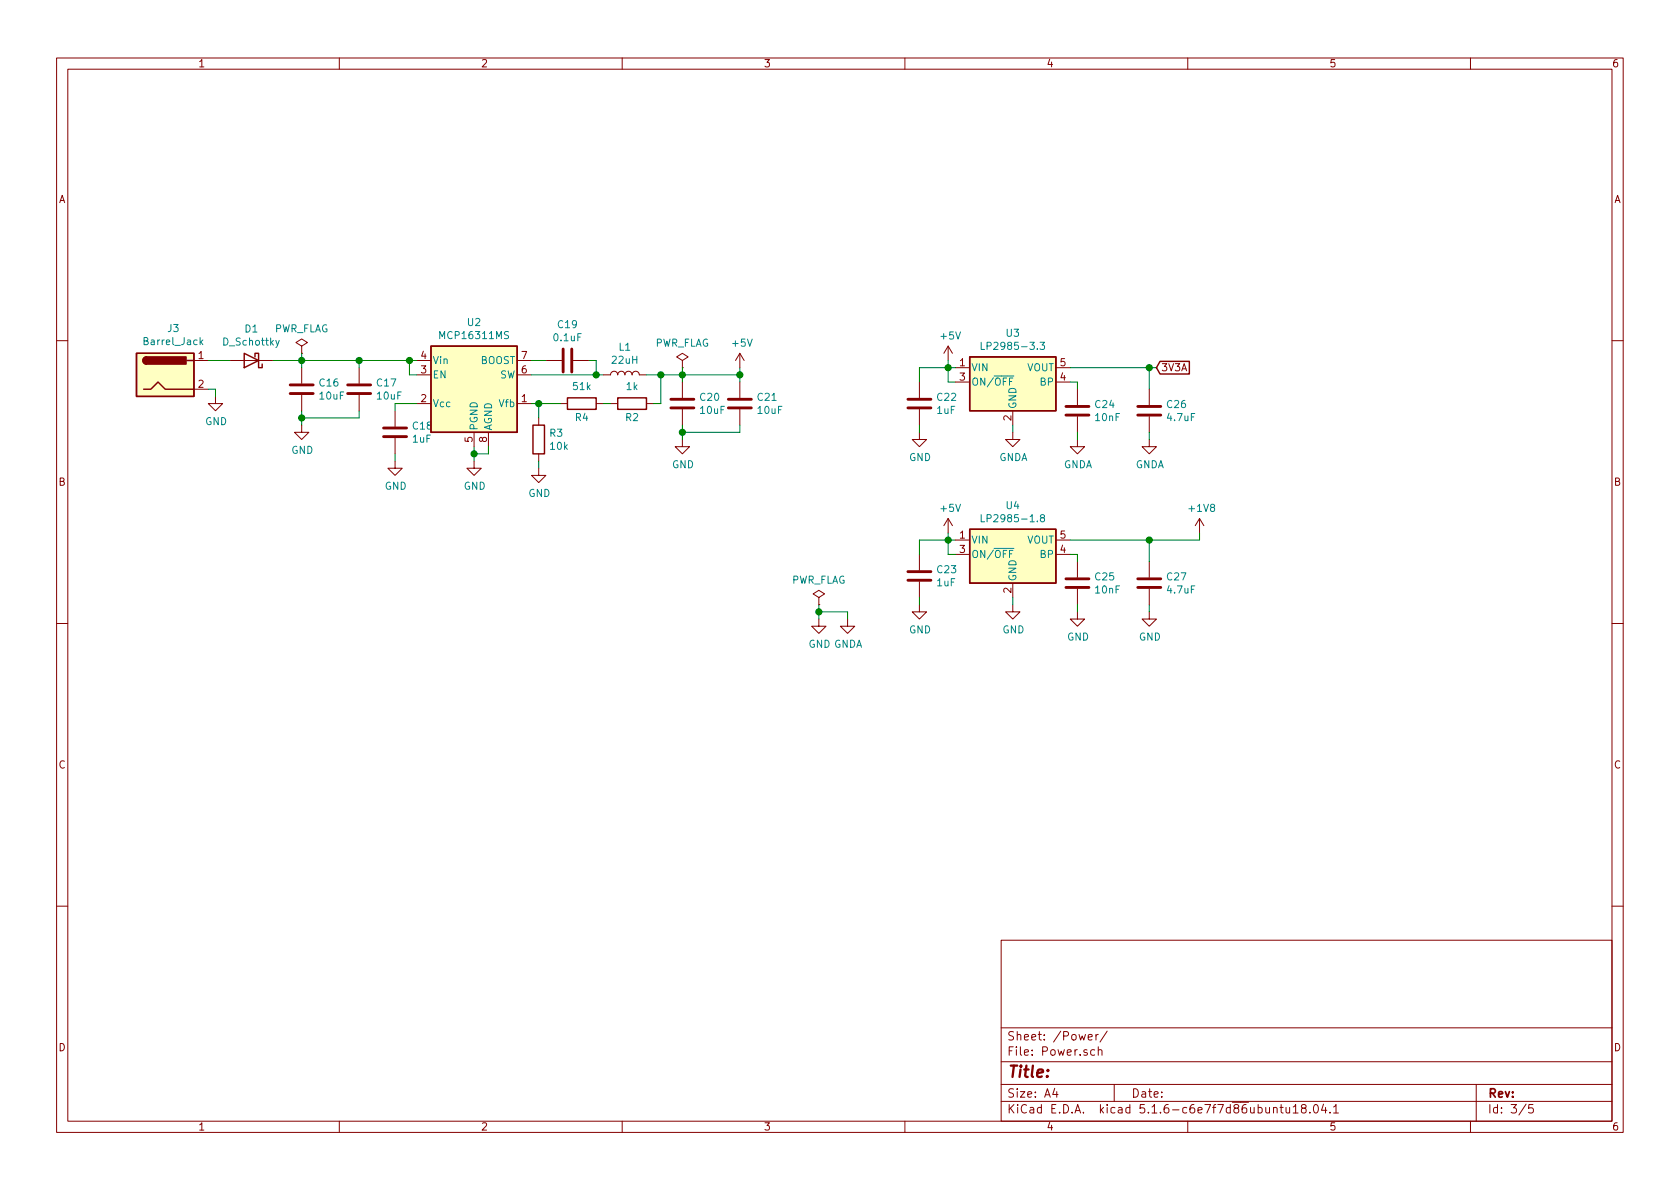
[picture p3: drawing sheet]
<svg xmlns="http://www.w3.org/2000/svg" width="297mm" height="210mm" viewBox="0 0 297 210" stroke-linecap="round" stroke-linejoin="round" font-family="sans-serif">
<g fill="none" stroke="#840000" stroke-width=".18">
<path d="M10 10.3h277v189.9h-277zM12 12.2h273v186.1h-273zM60 10.3v1.9M110 10.3v1.9M160 10.3v1.9M210 10.3v1.9M260 10.3v1.9M10 60.2h2M34.3 63.7h2.5M34.3 68.8h2.5M38.1 70.1v1.3h1.3l-1.3 1.2-1.3-1.2h1.3M40.6 63.7h7.7"/>
<path d="M53.3 61.2l1.1-.6-1.1-.7-1 .7 1 .6v1.3M53.3 62.5h.1M53.3 75.2v1.2h1.3l-1.3 1.3-1.2-1.3h1.2M53.3 65v2.8M53.3 69.8v2.8M63.5 65v2.8M63.5 69.8v2.8M69.8 72.6v2.8M69.8 77.5v2.8M73.7 63.7h2.5M73.7 66.3h2.5M73.7 71.4h2.5"/>
<path d="M83.8 76.4v2.6M86.4 76.4v2.6M91.4 63.7h2.6M91.4 66.3h2.6M91.4 71.4h2.6M95.2 73.9v1.3M96.5 63.7h2.8M99.1 71.4h1.2M101.3 63.7h2.8M105.4 71.4h1.3M106.7 66.3h1.2a.63 .63 0 0 1 .7-.6 .63 .63 0 0 1 .6 .6 .63 .63 0 0 1 .7-.6 .63 .63 0 0 1 .6 .6 .63 .63 0 0 1 .6-.6 .63 .63 0 0 1 .7 .6 .63 .63 0 0 1 .6-.6 .63 .63 0 0 1 .6 .6h1.3M107.9 71.4h1.3"/>
<path d="M114.3 71.4h1.3M120.6 77.7v1.3h1.3l-1.3 1.3-1.2-1.3h1.2M120.6 63.7l1.1-.6-1.1-.6-1 .6 1 .6v1.3M120.6 65h.1M120.6 67.6v2.8M120.6 72.4v2.8M130.8 62.5l-.8 1.2M130.8 62.5v2.5M130.8 67.6v2.8M130.8 72.4v2.8M130.8 62.5l.8 1.2M162.6 76.4v1.3h1.2l-1.2 1.3-1.3-1.3h1.3"/>
<path d="M162.6 67.6v2.8M162.6 72.4v2.8M167.6 61.2v2.5M167.6 61.2l-.7 1.3M167.6 61.2l.8 1.3M168.9 65h2.5M168.9 67.6h2.5M179.1 76.4v1.3h1.2l-1.2 1.3-1.3-1.3h1.3M179.1 72.6v2.6M186.7 65h2.5M186.7 67.6h2.5M190.5 77.7v1.3h1.3l-1.3 1.3-1.3-1.3h1.3"/>
<path d="M190.5 68.8v2.8M190.5 73.7v2.7M203.2 77.7v1.3h1.3l-1.3 1.3-1.3-1.3h1.3M203.2 68.8v2.8M203.2 73.7v2.7M285 60.2h2M69.8 81.5v1.3h1.3l-1.3 1.3-1.2-1.3h1.2M83.8 81.5v1.3h1.3l-1.3 1.3-1.3-1.3h1.3M95.2 82.8v1.3h1.3l-1.3 1.2-1.2-1.2h1.2M95.2 80.3v1.2M162.6 98v2.8M167.6 91.7l-.7 1.3"/>
<path d="M167.6 91.7v2.5M167.6 91.7l.8 1.3M168.9 95.5h2.5M168.9 98h2.5M186.7 95.5h2.5M186.7 98h2.5M190.5 99.3v2.8M203.2 99.3v2.8M212.1 91.7l-.8 1.3M212.1 91.7v2.5M212.1 91.7l.8 1.3M10 110.3h2"/>
<path d="M144.8 109.5v1.2h1.2l-1.2 1.3-1.3-1.3h1.3M144.8 105.7l1-.7-1-.6-1 .6 1 .7v1.2M144.8 106.9h.1M149.9 109.5v1.2h1.2l-1.2 1.3-1.3-1.3h1.3M162.6 106.9v1.3h1.2l-1.2 1.3-1.3-1.3h1.3M162.6 102.9v2.8M179.1 106.9v1.3h1.2l-1.2 1.3-1.3-1.3h1.3M179.1 103.1v2.6M190.5 108.2v1.3h1.3l-1.3 1.2-1.3-1.2h1.3M190.5 104.1v2.8M203.2 108.2v1.3h1.3l-1.3 1.2-1.3-1.2h1.3M203.2 104.1v2.8"/>
<path d="M285 110.3h2M10 160.2h2M177 166.3h108v32h-108zM285 160.2h2M60 198.3v1.9M110 198.3v1.9M160 198.3v1.9M177 194.8h108M177 191.8h108M177 187.8h108M177 181.8h108M186.5 192.5l-.4 1h1"/>
<path d="M186.8 193v1M192.4 183.4l.7-.1v-.3l-.5-.1-.2 .2 .1 .7h.6M193.5 185.7l-.4-.1-.3 .3 .1 .6 .2 .1 .4-.1M193.8 182.9v1M194.2 185.7h.1a.37 .37 0 0 1 .5 .1v.8M194.2 182.9l-.4 .2v.1M194.2 185.1v1.5M195.8 182.3l-1.3 2M197 191.8v3M210 198.3v1.9M225.2 196l.2-.2 .3 .1 .1 .9M226.3 195.8h.6"/>
<path d="M226.5 195.3v1.3l.4 .2M227.4 195.8l.1 .9 .3 .1 .2-.1M228 195.8v1M228.7 195.8l.4-.5v1.5M228.7 196.8h.8M230.4 196l-.3-.2v-.3a.48 .48 0 0 1 .8 0l-.1 .4-.7 .2v.4l.3 .3h.3l.2-.3v-.4l-.2-.1M231.6 196.7v.1M232.4 195.4l.2-.1a.8 .8 0 0 1 .5 .8 .8 .8 0 0 1-.5 .7 1 1 0 0 1-.2-1.4zM234 195.2l-.3 1.1h.9M234.4 195.8v1M235.2 196.7v.1M235.8 195.8l.4-.5v1.5"/>
<path d="M235.8 196.8h.9M260 198.3v1.9M261 191.8v6.5M269.8 195.2l-1.2 2M271 195.3h-.7v.7l.2-.1 .5 .1 .1 .2-.1 .5-.2 .1-.5-.1"/>
</g>
<g fill="none" stroke="#840000" stroke-width=".51">
<path d="M51.3 69.6h4.1M51.3 68.1h4.1M61.5 69.6h4M61.5 68.1h4M67.8 77.2h4.1M67.8 75.7h4.1M99.6 61.7v4.1M101.1 61.7v4.1M118.6 72.1h4.1M118.6 70.6h4.1M128.8 72.1h4M128.8 70.6h4"/>
<path d="M160.5 72.1h4.1M160.5 70.6h4.1M188.5 73.4h4M188.5 71.9h4M201.2 73.4h4M201.2 71.9h4M160.5 102.6h4.1M160.5 101.1h4.1M188.5 103.9h4M188.5 102.4h4M201.2 103.9h4M201.2 102.4h4"/>
</g>
<g fill="none" stroke="#840000" stroke-width=".25">
<path d="M24.1 62.5h10.2v7.6h-10.2zM25.4 68.8h1.3l1.2-1.2 1.3 1.2h5.1M25.9 63.1a.63 .63 0 0 0-.6 .6 .63 .63 0 0 0 .6 .7M33 63.7h1.3M43.2 62.5l2.5 1.2-2.5 1.3zM45.1 63.1v-.6h.6v2.5h.7v-.6M76.2 61.2h15.2v15.2h-15.2zM94.2 75.2h2.1v5.1h-2.1zM100.3 70.4h5.1v2h-5.1zM109.2 70.4h5.1v2h-5.1zM171.4 63.1h15.3v9.5h-15.3zM205.1 63.9h5.2v2.2h-5.2l-.6-1.1z"/>
<path d="M171.4 93.6h15.3v9.5h-15.3z"/>
</g>
<g fill="#ffffc2" stroke="#ffffc2" stroke-width=".18">
<path d="M171.4 93.6h15.3v9.5h-15.3z"/>
<path d="M171.4 63.1h15.3v9.5h-15.3z"/>
<path d="M24.1 62.5h10.2v7.6h-10.2z"/>
<path d="M76.2 61.2h15.2v15.2h-15.2z"/>
</g>
<path d="M35.5 60.5l.4 .5M35.9 60.1l-.5 .5M49.4 60.2l-.5 1.1-.1 .2M173.5 60.5v1.3h.6M178.2 66.5h1.1M179.1 66.8h-.6v1.3M183.9 60.5h.8l-.4 .5 .3 .1v.6l-.2 .1-.5-.1M173.5 91v1.3h.6M178.2 97h1.1M179.1 97.3h-.6v1.3M184.2 91.6l-.3-.3 .1-.2 .2-.1 .4 .1v.3l-.5 .2-.2 .2v.2l.3 .3 .4-.1 .1-.2-.1-.3-.2-.1" fill="none" stroke="#008484" stroke-width=".18"/>
<g fill="#840000" stroke="#840000" stroke-width=".25">
<path d="M25.5 63.3l.4-.2v1.3a.64 .64 0 0 1-.6-.4 .64 .64 0 0 1 .2-.7z"/>
<path d="M25.9 63.1h7v1.3h-7z"/>
</g>
<g fill="none" stroke="#008400" stroke-width=".18">
<path d="M36.8 63.7h3.8M36.8 68.8h1.3v1.3M48.3 63.7h25.4M53.3 62.5v2.5M53.3 72.6v2.6M63.5 63.7v1.3M63.5 72.6v1.3h-10.2M72.4 63.7v2.6h1.3M73.7 71.4h-3.9v1.2M83.8 79v2.5M86.4 79v1.3h-2.6M94 71.4h5.1"/>
<path d="M94 63.7h2.5M94 66.3h12.7M95.2 71.4v2.5M104.1 63.7h1.3v2.6M106.7 71.4h1.2M114.3 66.3h16.5M116.8 66.3v5.1h-1.2M120.6 65v2.6M120.6 75.2v2.5M130.8 75.2v1.2h-10.2M130.8 65v2.6M162.6 75.2v1.2"/>
<path d="M167.6 63.7v3.9h1.3M168.9 65h-6.3v2.6M179.1 75.2v1.2M189.2 65h15.3M189.2 67.6h1.3v1.2M190.5 76.4v1.3M203.2 65v3.8M203.2 76.4v1.3M69.8 80.3v1.2M95.2 81.5v1.3M167.6 94.2v3.8h1.3M168.9 95.5h-6.3v2.5"/>
<path d="M189.2 98h1.3v1.3M203.2 95.5v3.8M212.1 94.2v1.3h-22.9M144.8 106.9v2.6M144.8 108.2h5.1v1.3M162.6 105.7v1.2M179.1 105.7v1.2M190.5 106.9v1.3M203.2 106.9v1.3"/>
</g>
<g fill="#008400" stroke="#008400" stroke-width=".25">
<circle cx="167.6" cy="65" r=".51"/>
<circle cx="116.8" cy="66.3" r=".51"/>
<circle cx="130.8" cy="66.3" r=".51"/>
<circle cx="203.2" cy="65" r=".51"/>
<circle cx="105.4" cy="66.3" r=".51"/>
<circle cx="203.2" cy="95.5" r=".51"/>
<circle cx="53.3" cy="63.7" r=".51"/>
<circle cx="83.8" cy="80.3" r=".51"/>
<circle cx="120.7" cy="66.3" r=".51"/>
<circle cx="53.3" cy="73.9" r=".51"/>
<circle cx="120.7" cy="76.4" r=".51"/>
<circle cx="144.8" cy="108.2" r=".51"/>
<circle cx="72.4" cy="63.7" r=".51"/>
<circle cx="167.6" cy="95.5" r=".51"/>
<circle cx="95.3" cy="71.4" r=".51"/>
<circle cx="63.5" cy="63.7" r=".51"/>
</g>
<text font-size="2.8" fill="#840000" x="178" y="190.5">Title:</text>
<g font-size="2.1" fill="#840000">
<text x="178" y="184">Sheet: /Power/</text>
<text x="178" y="186.7">File: Power.sch</text>
<text x="178" y="196.9">KiCad E.D.A. kicad 5.1.6-c6e7f7d86ubuntu18.04.1</text>
<text x="178" y="194.1">Size: A4</text>
<text x="200" y="194.1">Date:</text>
<text x="263" y="194.1">Rev:</text>
<text x="263" y="196.9">Id: 3/5</text>
</g>
<g font-size="1.8" fill="#840000">
<text x="35" y="11.9">1</text>
<text x="85" y="11.9">2</text>
<text x="135" y="11.9">3</text>
<text x="185" y="11.9">4</text>
<text x="235" y="11.9">5</text>
<text x="285" y="11.9">6</text>
<text x="10.4" y="35.9">A</text>
<text x="285.4" y="35.9">A</text>
<text x="35.1" y="63.5">1</text>
<text x="74.4" y="63.5">4</text>
<text x="92.2" y="63.5">7</text>
<text x="169.7" y="64.8">1</text>
<text x="187.5" y="64.8">5</text>
<text x="205.3" y="65.7">3V3A</text>
<text x="35.1" y="68.6">2</text>
<text x="74.4" y="71.1">2</text>
<text x="74.4" y="66">3</text>
<text x="92.2" y="71.1">1</text>
<text x="92.2" y="66">6</text>
<text x="169.7" y="67.3">3</text>
<text x="187.5" y="67.3">4</text>
<text x="178.8" y="74.4" transform="rotate(-90 178.8 74.4)">2</text>
<text x="83.6" y="78.2" transform="rotate(-90 83.6 78.2)">5</text>
<text x="86.1" y="78.2" transform="rotate(-90 86.1 78.2)">8</text>
<text x="10.4" y="85.9">B</text>
<text x="285.4" y="85.9">B</text>
<text x="169.7" y="95.2">1</text>
<text x="187.5" y="95.2">5</text>
<text x="169.7" y="97.8">3</text>
<text x="187.5" y="97.8">4</text>
<text x="178.8" y="104.9" transform="rotate(-90 178.8 104.9)">2</text>
<text x="10.4" y="135.9">C</text>
<text x="285.4" y="135.9">C</text>
<text x="10.4" y="185.9">D</text>
<text x="285.4" y="185.9">D</text>
<text x="35" y="199.9">1</text>
<text x="85" y="199.9">2</text>
<text x="135" y="199.9">3</text>
<text x="185" y="199.9">4</text>
<text x="235" y="199.9">5</text>
<text x="285" y="199.9">6</text>
</g>
<g font-size="1.8" fill="#008484">
<text x="29.7" y="58.7">J3</text>
<text x="43.3" y="58.8">D1</text>
<text x="48.4" y="58.8">PWR_FLAG</text>
<text x="78.1" y="60">MCP16311MS</text>
<text x="82.7" y="57.7">U2</text>
<text x="98.7" y="58">C19</text>
<text x="178" y="59.6">U3</text>
<text x="25.7" y="61">Barrel_Jack</text>
<text x="39.6" y="61.1">D_Schottky</text>
<text x="76.5" y="64.4">Vin</text>
<text x="84.9" y="64.4">BOOST</text>
<text x="98" y="60.3">0.1uF</text>
<text x="108.3" y="64.3">22uH</text>
<text x="109.5" y="62">L1</text>
<text x="115.7" y="61.3">PWR_FLAG</text>
<text x="129.6" y="61.3">+5V</text>
<text x="166.4" y="60">+5V</text>
<text x="171.7" y="65.7">VIN</text>
<text x="174.4" y="61.9">LP2985-3.3</text>
<text x="181.5" y="65.7">VOUT</text>
<text x="56.5" y="68.3">C16</text>
<text x="56.6" y="70.7">10uF</text>
<text x="66.7" y="68.3">C17</text>
<text x="66.8" y="70.7">10uF</text>
<text x="76.5" y="66.9">EN</text>
<text x="88.3" y="66.9">SW</text>
<text x="101.4" y="69">51k</text>
<text x="110.8" y="69">1k</text>
<text x="123.9" y="70.9">C20</text>
<text x="134" y="70.9">C21</text>
<text x="165.8" y="70.9">C22</text>
<text x="171.7" y="68.2">ON/OFF</text>
<text x="184" y="68.2">BP</text>
<text x="36.3" y="75.2">GND</text>
<text x="73.1" y="76">C18</text>
<text x="76.5" y="72">Vcc</text>
<text x="84.5" y="76.2" transform="rotate(-90 84.5 76.2)">PGND</text>
<text x="87" y="76.2" transform="rotate(-90 87 76.2)">AGND</text>
<text x="88.3" y="72">Vfb</text>
<text x="97.2" y="77.2">R3</text>
<text x="101.8" y="74.5">R4</text>
<text x="110.6" y="74.5">R2</text>
<text x="123.9" y="73.2">10uF</text>
<text x="134.1" y="73.2">10uF</text>
<text x="165.7" y="73.2">1uF</text>
<text x="179.7" y="72.4" transform="rotate(-90 179.7 72.4)">GND</text>
<text x="193.7" y="72.2">C24</text>
<text x="193.8" y="74.5">10nF</text>
<text x="206.4" y="72.2">C26</text>
<text x="206.5" y="74.5">4.7uF</text>
<text x="51.5" y="80.3">GND</text>
<text x="73" y="78.3">1uF</text>
<text x="97.4" y="79.5">10k</text>
<text x="118.8" y="82.8">GND</text>
<text x="160.7" y="81.5">GND</text>
<text x="176.6" y="81.5">GNDA</text>
<text x="188" y="82.8">GNDA</text>
<text x="200.7" y="82.8">GNDA</text>
<text x="68" y="86.6">GND</text>
<text x="82" y="86.6">GND</text>
<text x="93.4" y="87.9">GND</text>
<text x="166.4" y="90.5">+5V</text>
<text x="174.4" y="92.3">LP2985-1.8</text>
<text x="178" y="90">U4</text>
<text x="210.4" y="90.5">+1V8</text>
<text x="165.8" y="101.4">C23</text>
<text x="171.7" y="96.1">VIN</text>
<text x="171.7" y="98.7">ON/OFF</text>
<text x="181.5" y="96.1">VOUT</text>
<text x="184" y="98.7">BP</text>
<text x="139.8" y="103.2">PWR_FLAG</text>
<text x="165.7" y="103.7">1uF</text>
<text x="179.7" y="102.9" transform="rotate(-90 179.7 102.9)">GND</text>
<text x="193.7" y="102.6">C25</text>
<text x="193.8" y="104.9">10nF</text>
<text x="206.4" y="102.6">C27</text>
<text x="206.5" y="104.9">4.7uF</text>
<text x="160.7" y="112">GND</text>
<text x="177.2" y="112">GND</text>
<text x="188.7" y="113.3">GND</text>
<text x="201.4" y="113.3">GND</text>
<text x="143" y="114.5">GND GNDA</text>
</g>
</svg>
